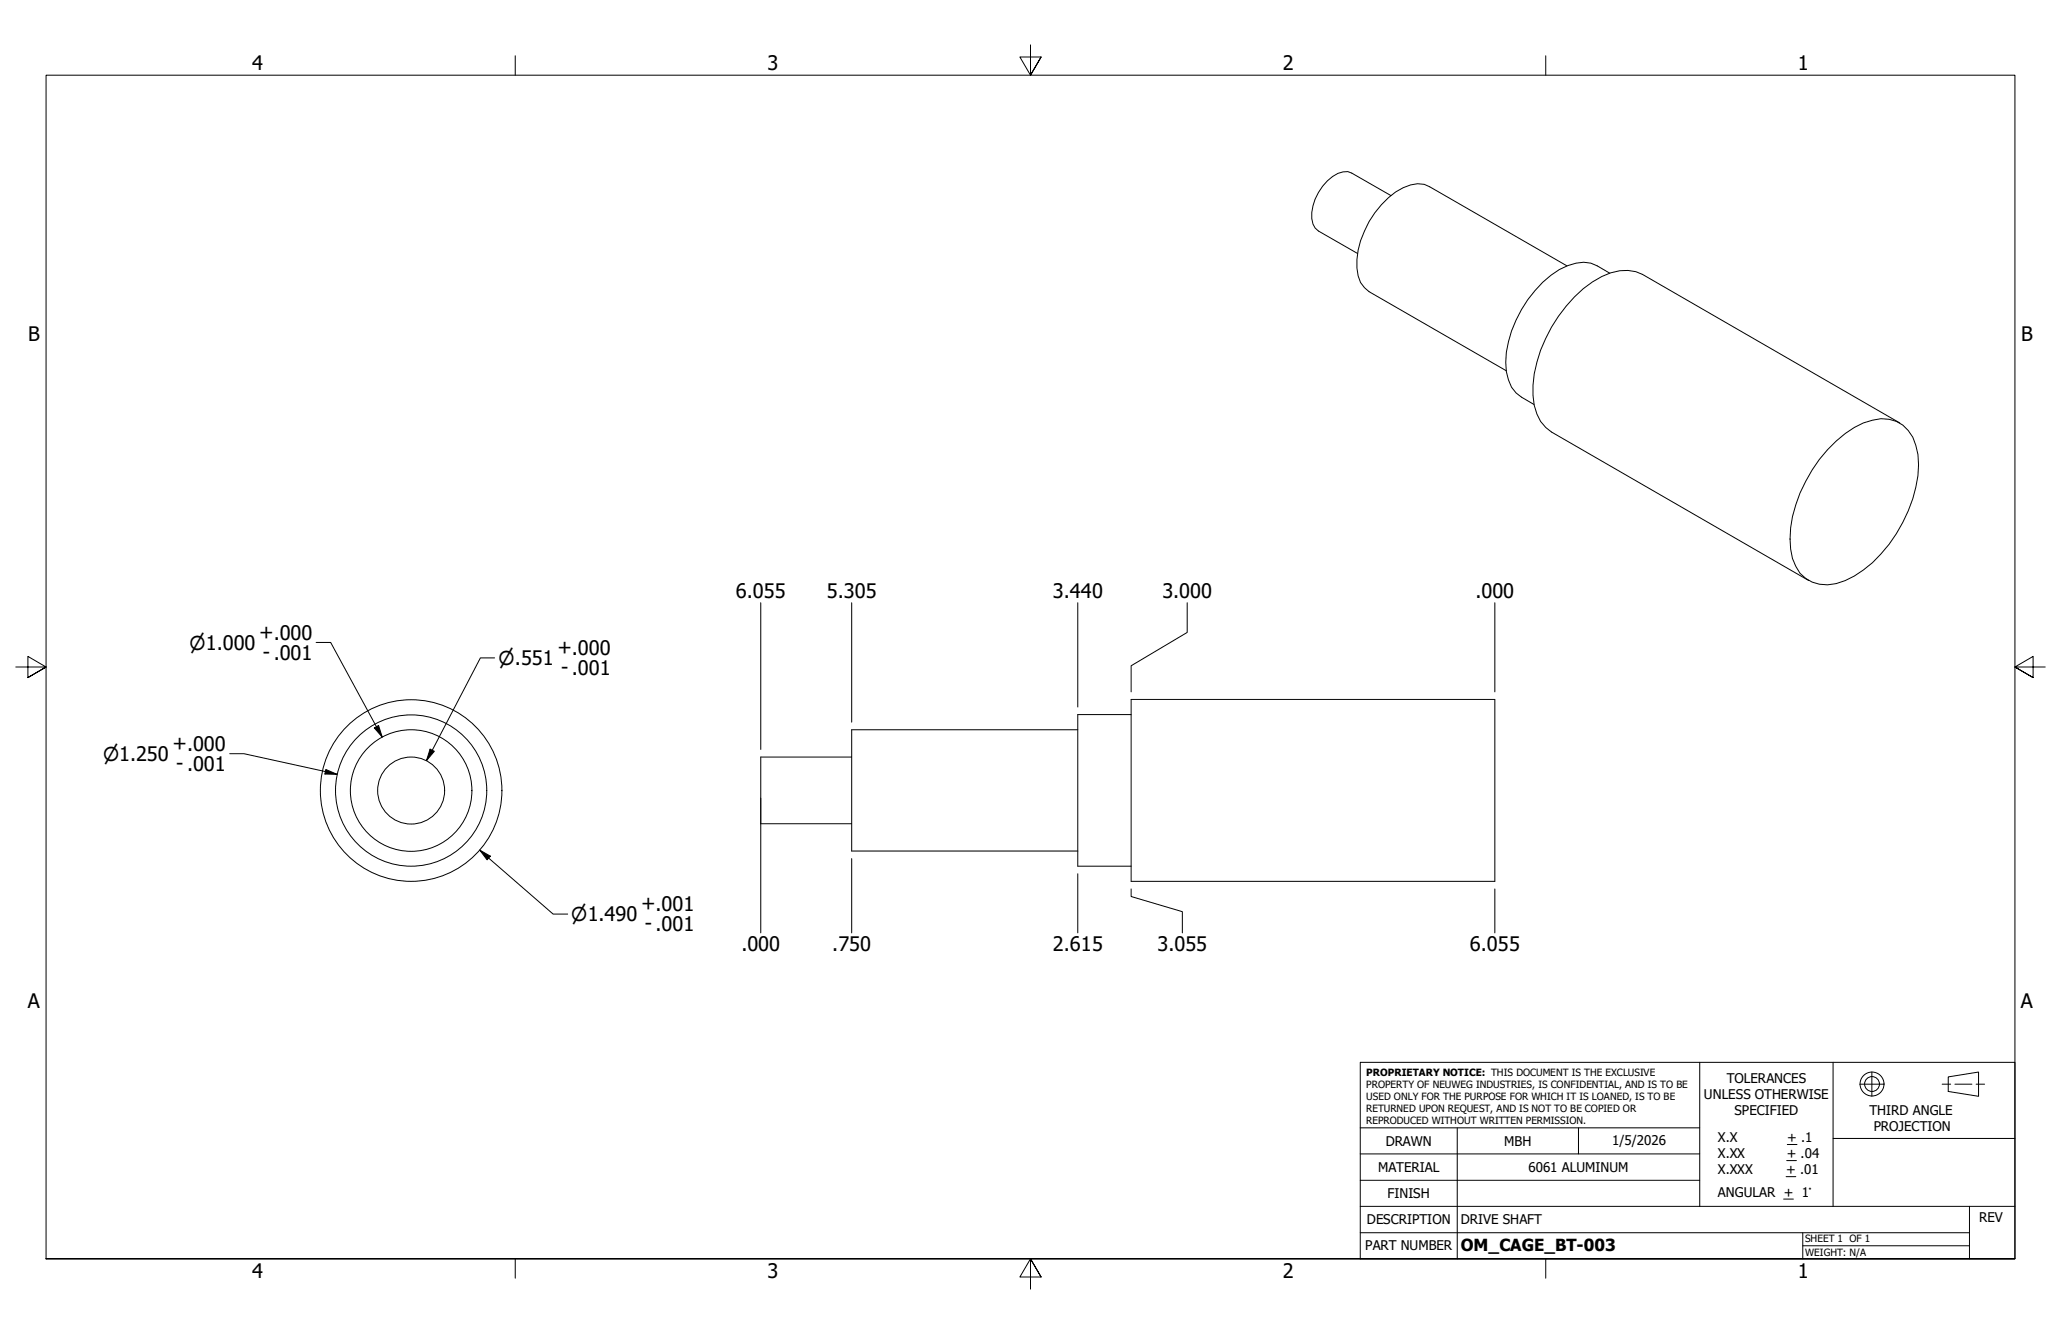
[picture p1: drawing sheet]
<svg xmlns="http://www.w3.org/2000/svg" width="432mm" height="279mm" viewBox="0 0 432 279" stroke-linecap="round" stroke-linejoin="round" font-family="sans-serif">
<!-- layer: Visible (ANSI) -->
<g fill="none" stroke="#000" stroke-width=".21">
<path d="M291.4 41l-8.2-4.7a3.9 3.9 0 0 0-4 .7 10.8 10.8 0 0 0-4.4 8.8l.3 1.1 .4 .9 .7 .6 8.2 4.7M328.3 55.7l-28.8-16.6a5.6 5.6 0 0 0-5.5 .2 19.1 19.1 0 0 0-9.7 16.8 5.7 5.7 0 0 0 2.5 5l28.8 16.6M337.2 57.2l-2.6-1.5a6.8 6.8 0 0 0-6.1-.1 21.7 21.7 0 0 0-10.9 11.5 20.7 20.7 0 0 0-2 10.8 6.9 6.9 0 0 0 3.2 5.3l2.6 1.5M384.7 92.4a16.4 16.4 0 0 1 9.4-4.7 7 7 0 0 1 7.3 5.6 20.8 20.8 0 0 1-1.6 13.7 27.6 27.6 0 0 1-13.2 14.6 7.9 7.9 0 0 1-9.5-1.5 11 11 0 0 1-2.1-7.2 29.5 29.5 0 0 1 9.7-20.5zM398 88.6l-53.9-31.1a9 9 0 0 0-8.5 .4 27.4 27.4 0 0 0-11.8 13 23 23 0 0 0-2.4 14 8.1 8.1 0 0 0 3.7 5.6l53.9 31.1M178.4 158.6h-19v13.9h19M225.8 152.8h-47.4v25.4h47.4M237 149.7h-11.2v31.7h11.2M237 146.5h76.2v38.1h-76.2z"/>
<circle cx="86.1" cy="165.6" r="19"/>
<circle cx="86.1" cy="165.6" r="15.8"/>
<circle cx="86.1" cy="165.6" r="12.7"/>
<circle cx="86.1" cy="165.6" r="7"/>
</g>
<!-- layer: Border (ANSI) -->
<path d="M107.9 11.7v4M215.9 9.4v6.3l-2.2-3.8h4.4l-2.2 3.8 2.2-3.8M323.8 11.7v4M3.3 139.7h6.4l-3.9-2.2v4.4l3.9-2.2-3.9 2.2M428.5 139.7h-6.4l3.9-2.2v4.4l-3.9-2.2 3.9 2.2M9.7 263.7v-248h412.4v248h-412.4h412.4M107.9 263.7v4M218.1 267.5l-2.2-3.8 2.2 3.8h-4.4l2.2-3.8v6.3M323.8 263.7v4" fill="none" stroke="#000" stroke-width=".21"/>
<!-- layer: Title (ANSI) -->
<g fill="none" stroke="#000" stroke-width=".21">
<path d="M285 222.5h137.1v41.2h-137.1zM285 236.2h71.1M305.3 236.2v27.5M330.7 236.2v5.5M356.1 222.5v30.2M374.5 239.7h2M384 222.5v15.9M389.6 227.1h5.1M392.2 224.5v5.1M406.9 227.1h1.8M408.2 225.6l6.3-1.1v5.1l-6.3-1zM409.6 227.1h3.5"/>
<path d="M414 227.1h1.8M422.1 238.4h-38.1v14.3M285 258.2h127.6M285 252.7h137.1M285 247.2h71.1M285 241.7h71.1M373.7 251.1h2M374.2 246.4h2M374.3 243.1h2.1M377.7 258.2v5.5M412.6 252.7v11M377.7 260.9h34.9"/>
<circle cx="392.2" cy="227" r="2.51"/>
<circle cx="392.2" cy="227" r="1.56"/>
</g>
<!-- layer: Dimension (ANSI) -->
<g fill="none" stroke="#000" stroke-width=".21">
<path d="M66.2 134.6h3.1l10.8 19.8M103.6 137.8h-3l-11.3 21.5M159.4 126.2v30.8M178.4 126.2v25.1M225.8 126.2v21.9M248.7 126.2v6.3l-11.7 6.9v5.5M313.2 126.2v18.7M48.1 157.9h3l19.5 4.3M78.4 152.5l.9-.5 .8 2.4zM90.1 156.9l.9 .5-1.7 1.9zM68.3 161.2l2.3 1-2.5-.1zM100.5 178.1l2.2 1.2-.7 .8z"/>
<path d="M100.5 178.1l15.4 13.4h3M159.4 167.1v28.3M178.4 179.8v15.6M225.8 183v12.4M237 186.2v1.6l10.7 3.1v4.5M313.2 186.2v9.2"/>
</g>
<path d="M78.4 152.5l.9-.5 .8 2.4zM90.1 156.9l.9 .5-1.7 1.9zM68.3 161.2l2.3 1-2.5-.1zM100.5 178.1l2.2 1.2-.7 .8z" fill="#000"/>
<g font-size="4.2">
<text x="52.8" y="14.7">4</text>
<text x="160.8" y="14.7">3</text>
<text x="268.7" y="14.7">2</text>
<text x="376.7" y="14.7">1</text>
<text x="5.9" y="71.4">B</text>
<text x="423.5" y="71.4">B</text>
<text x="154.2" y="125.3">6.055</text>
<text x="173.2" y="125.3">5.305</text>
<text x="220.6" y="125.3">3.440</text>
<text x="243.5" y="125.3">3.000</text>
<text x="309.1" y="125.3">.000</text>
<text x="54.3" y="133.8">+.000</text>
<text x="116.8" y="137">+.000</text>
<text x="55.1" y="138">- .001</text>
<text x="117.5" y="141.2">- .001</text>
<text x="36.1" y="157.1">+.000</text>
<text x="36.9" y="161.4">- .001</text>
<text x="134.3" y="190.6">+.001</text>
<text x="135.1" y="194.9">- .001</text>
<text x="155.3" y="199.3">.000</text>
<text x="174.4" y="199.3">.750</text>
<text x="220.6" y="199.3">2.615</text>
<text x="242.5" y="199.3">3.055</text>
<text x="308" y="199.3">6.055</text>
<text x="5.8" y="211.1">A</text>
<text x="423.4" y="211.1">A</text>
<text x="52.8" y="267.7">4</text>
<text x="160.8" y="267.7">3</text>
<text x="268.7" y="267.7">2</text>
<text x="376.7" y="267.7">1</text>
</g>
<g font-size="3.9">
<text x="39.7" y="136.1">⌀1.000</text>
<text x="104.5" y="139.3">⌀.551</text>
<text x="21.6" y="159.4">⌀1.250</text>
<text x="119.7" y="193">⌀1.490</text>
</g>
<text font-size="3.5" x="306.1" y="262">OM_CAGE_BT-003</text>
<g font-size="2.8">
<text x="361.8" y="226.9">TOLERANCES</text>
<text x="357" y="230.3">UNLESS OTHERWISE</text>
<text x="363.4" y="233.6">SPECIFIED</text>
<text x="391.7" y="233.5">THIRD ANGLE</text>
<text x="290.3" y="240">DRAWN</text>
<text x="315.2" y="240">MBH</text>
<text x="337.8" y="239.8">1/5/2026</text>
<text x="359.9" y="239.3">X.X</text>
<text x="374.5" y="239.3">+ .1</text>
<text x="392.6" y="236.8">PROJECTION</text>
<text x="288.7" y="245.5">MATERIAL</text>
<text x="320.2" y="245.5">6061 ALUMINUM</text>
<text x="359.9" y="242.6">X.XX</text>
<text x="359.9" y="245.9">X.XXX</text>
<text x="374.2" y="245.9">+ .01</text>
<text x="374.3" y="242.6">+ .04</text>
<text x="290.7" y="251">FINISH</text>
<text x="359.9" y="250.7">ANGULAR + 1°</text>
<text x="286.4" y="256.4">DESCRIPTION</text>
<text x="306.1" y="256.3">DRIVE SHAFT</text>
<text x="414.7" y="256">REV</text>
<text x="286" y="261.9">PART NUMBER</text>
</g>
<g font-size="2.1">
<text x="286.3" y="225.4">PROPRIETARY NOTICE: THIS DOCUMENT IS THE EXCLUSIVE</text>
<text x="286.3" y="227.8">PROPERTY OF NEUWEG INDUSTRIES, IS CONFIDENTIAL, AND IS TO BE</text>
<text x="286.3" y="230.4">USED ONLY FOR THE PURPOSE FOR WHICH IT IS LOANED, IS TO BE</text>
<text x="286.3" y="232.9">RETURNED UPON REQUEST, AND IS NOT TO BE COPIED OR</text>
<text x="286.3" y="235.4">REPRODUCED WITHOUT WRITTEN PERMISSION.</text>
<text x="378.2" y="260.2">SHEET 1 OF 1</text>
<text x="378.2" y="263">WEIGHT: N/A</text>
</g>
</svg>
